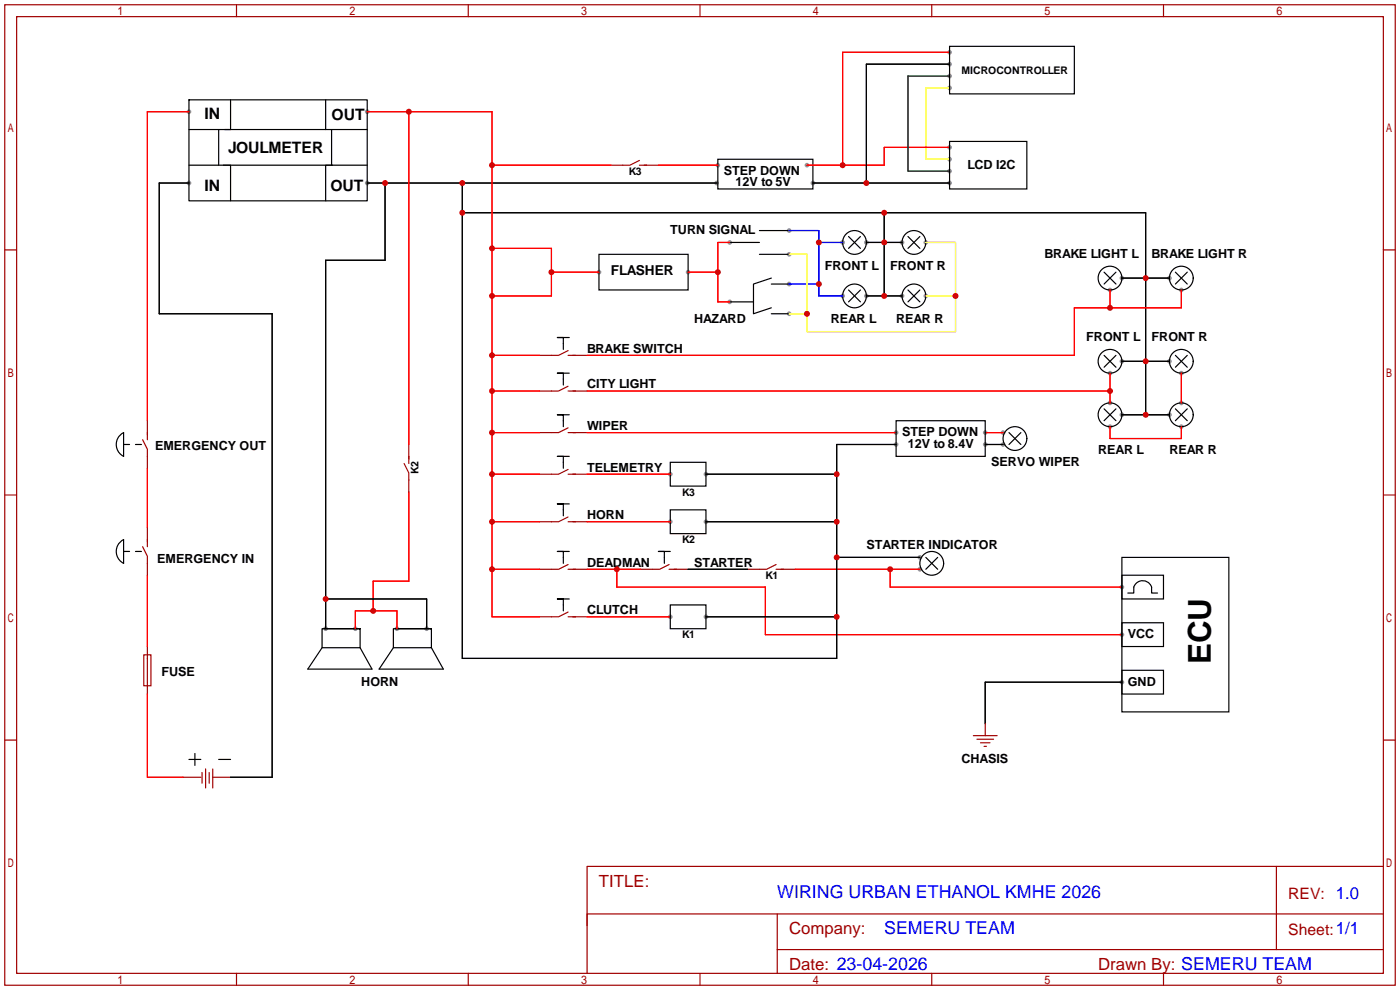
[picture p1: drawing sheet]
<svg xmlns="http://www.w3.org/2000/svg" width="299mm" height="212mm" viewBox="0 0 299 212" stroke-linecap="round" stroke-linejoin="round" font-family="sans-serif">
<g fill="#999">
<circle cx="40.4" cy="23.9" r=".51"/>
<circle cx="40.4" cy="39.1" r=".51"/>
<circle cx="202.9" cy="18.8" r=".51"/>
<circle cx="202.9" cy="34" r=".51"/>
<circle cx="210.6" cy="92.5" r=".51"/>
<circle cx="214.4" cy="92.5" r=".51"/>
<circle cx="210.6" cy="95" r=".51"/>
<circle cx="214.4" cy="95" r=".51"/>
<circle cx="191.5" cy="92.5" r=".51"/>
<circle cx="239.8" cy="135.6" r=".51"/>
<circle cx="196.6" cy="121.7" r=".51"/>
<circle cx="239.8" cy="125.5" r=".51"/>
<circle cx="239.8" cy="145.8" r=".51"/>
<circle cx="75.9" cy="134.4" r=".51"/>
<circle cx="84.8" cy="134.4" r=".51"/>
<circle cx="143.3" cy="131.8" r=".51"/>
<circle cx="150.9" cy="131.8" r=".51"/>
<circle cx="196.6" cy="119.1" r=".51"/>
<circle cx="150.9" cy="111.5" r=".51"/>
<circle cx="150.9" cy="101.3" r=".51"/>
<circle cx="191.5" cy="95" r=".51"/>
<circle cx="91.2" cy="134.4" r=".51"/>
<circle cx="69.6" cy="134.4" r=".51"/>
<circle cx="78.5" cy="39.1" r=".51"/>
<circle cx="153.2" cy="39.1" r=".51"/>
<circle cx="249.9" cy="59.4" r=".51"/>
<circle cx="249.9" cy="77.2" r=".51"/>
<circle cx="239.8" cy="88.6" r=".51"/>
<circle cx="249.9" cy="88.6" r=".51"/>
<circle cx="239.8" cy="77.2" r=".51"/>
<circle cx="239.8" cy="59.4" r=".51"/>
<circle cx="185.2" cy="51.8" r=".51"/>
<circle cx="185.2" cy="63.2" r=".51"/>
<circle cx="192.8" cy="63.2" r=".51"/>
<circle cx="192.8" cy="51.8" r=".51"/>
<circle cx="156" cy="64.5" r=".51"/>
<circle cx="147.1" cy="58.2" r=".51"/>
<circle cx="156" cy="51.8" r=".51"/>
<circle cx="168.7" cy="60.7" r=".51"/>
<circle cx="180.1" cy="51.8" r=".51"/>
<circle cx="168.7" cy="49.3" r=".51"/>
<circle cx="180.1" cy="63.2" r=".51"/>
<circle cx="168.7" cy="67.1" r=".51"/>
<circle cx="168.7" cy="54.4" r=".51"/>
<circle cx="197.9" cy="63.2" r=".51"/>
<circle cx="197.9" cy="51.8" r=".51"/>
<circle cx="237.2" cy="86.1" r=".51"/>
<circle cx="237.2" cy="79.8" r=".51"/>
<circle cx="252.5" cy="91.2" r=".51"/>
<circle cx="237.2" cy="91.2" r=".51"/>
<circle cx="252.5" cy="86.1" r=".51"/>
<circle cx="252.5" cy="79.8" r=".51"/>
<circle cx="237.2" cy="62" r=".51"/>
<circle cx="252.5" cy="62" r=".51"/>
<circle cx="128" cy="58.2" r=".51"/>
<circle cx="78.5" cy="23.9" r=".51"/>
<circle cx="143.3" cy="101.3" r=".51"/>
<circle cx="143.3" cy="111.5" r=".51"/>
<circle cx="153.4" cy="35.3" r=".51"/>
<circle cx="202.9" cy="11.2" r=".51"/>
<circle cx="172.5" cy="35.3" r=".51"/>
<circle cx="202.9" cy="31.5" r=".51"/>
<circle cx="173.7" cy="39.1" r=".51"/>
<circle cx="202.9" cy="39.1" r=".51"/>
<circle cx="202.9" cy="13.7" r=".51"/>
<circle cx="202.9" cy="36.6" r=".51"/>
<circle cx="202.9" cy="16.3" r=".51"/>
</g>
<g fill="none" stroke="#a10000" stroke-width=".25">
<path d="M1 1h297.2v209.6h-297.2zM3.6 3.6h292.1v204.4h-292.1zM50.5 1v2.6M100.1 1v2.6M149.6 1v2.6M199.1 1v2.6M248.7 1v2.6M136.7 34.3l-2.1 1h-4M136.7 35.3h4M1 53.4h2.6M295.7 53.4h2.5M121.4 74.9l-2 1h-4.1"/>
<path d="M121.4 75.9h4.1M30.5 94l1 2v4.1M31.5 89.9v4.1M86.4 99.1l1 2v4.1M87.4 95v4.1M121.4 82.5l-2 1.1h-4.1M121.4 91.4l-2 1.1h-4.1M121.4 83.6h4.1M121.4 92.5h4.1M1 105.8h2.6M30.5 116.8l1 2.1v4M31.5 112.8v4"/>
<path d="M121.4 100.3l-2 1h-4.1M121.4 110.5l-2 1h-4.1M121.4 101.3h4.1M121.4 111.5h4.1M295.7 105.8h2.5M30.7 140h1.6v6.6h-1.6zM31.5 138.2v10.1M121.4 120.6l-2 1.1h-4.1M121.4 130.8l-2 1h-4.1M121.4 121.7h4.1M121.4 131.8h4.1M143 120.6l-2 1.1h-4.1"/>
<path d="M143 121.7h4.1M165.9 120.6l-2.1 1.1h-4M165.9 121.7h4M1 158.2h2.6M208 157.2h5.1M208.8 158h3.5M209.5 158.8h2.1M210.3 159.5h.5M210.6 154.7v2.5M295.7 158.2h2.5M39.1 166.1h3.8M43.2 165.1v2.3"/>
<path d="M43.9 164.3v4.1M44.7 165.1v2.3M45.5 164.3v4.1M45.5 166.1h3.8M166.1 195.3v12.7M272.8 185.2v17.7M295.7 195.3h-170.2v12.7M295.7 185.2h-170.2v12.7M50.5 208v2.6M100.1 208v2.6M149.6 208v2.6M166.1 202.9h129.6"/>
<path d="M199.1 208v2.6M248.7 208v2.6"/>
</g>
<g fill="none" stroke="#f00" stroke-width=".25">
<path d="M202.9 11.2h-22.8v24.1M40.4 23.9h-8.9v66M78.5 23.9h26.7v107.9h10.1M87.4 23.9v71.1M105.2 35.3h25.4M140.7 35.3h12.7M202.9 31.5h-13.9v3.8h-16.5M105.2 53.1h12.7v10.1h-12.7M117.9 58.2h10.1M147.1 58.2h6.3M156 51.8h-2.6v12.7h2.6M105.2 75.9h10.1"/>
<path d="M237.2 62v3.8M237.2 79.8v6.3M252.5 62v3.8h-22.9v10.1h-104.1M252.5 79.8v6.3M105.2 92.5h10.1M105.2 83.6h10.1M125.5 92.5h66M125.5 83.6h111.7M210.6 92.5h3.8M237.2 91.2v2.5h15.3v-2.5M31.5 100.1v12.7M87.4 105.2v19h-7.6v6.4"/>
<path d="M105.2 101.3h10.1M105.2 111.5h10.1M125.5 101.3h17.8M125.5 111.5h17.8M31.5 122.9v15.3M75.9 134.4v-3.8h8.9v3.8M105.2 121.7h10.1M125.5 121.7h11.4M125.5 131.8h17.8M131.8 121.7v3.8h31.8v10.1h76.2M169.9 121.7h26.7M190.2 121.7v3.8h49.6"/>
<path d="M31.5 148.3v17.8h7.6"/>
</g>
<g fill="none" stroke="#000" stroke-width=".25">
<path d="M202.9 9.9h26.7v10.2h-26.7zM202.9 13.7h-17.7v25.4M40.4 21.3h38.1v21.6h-38.1zM40.4 35.3h8.9v7.6M40.4 39.1h-6.4v28h24.2v99h-8.9M46.7 27.7v7.6M47.8 35.3h23.3M48 27.7h21.6M49.3 21.3v6.4h-8.9M69.6 21.3v6.4h8.9M70.9 27.7v7.6M78.5 35.3h-8.9v7.6"/>
<path d="M78.5 39.1h74.7M82.3 39.1v16.5h-12.7v78.8M98.8 39.1v101.6h80v-45.7h12.7M153.4 34h20.3v6.4h-20.3zM173.7 39.1h29.2M202.9 30.2h16.6v10.2h-16.6zM98.8 45.5h146.1v43.1M128 54.4h19.1v7.6h-19.1zM156 51.8h6.3M162.3 49.3h6.4M162.3 54.4h6.4M164.8 59.4l-3.8 1.3v3.8"/>
<path d="M181.4 50.5l2.5 2.6M183.9 50.5l-2.5 2.6M185.2 51.8h7.6M189 45.5v17.7M194.1 50.5l2.5 2.6M196.6 50.5l-2.5 2.6M236 58.2l2.5 2.5M238.5 58.2l-2.5 2.5M239.8 59.4h10.1M251.2 58.2l2.5 2.5M253.7 58.2l-2.5 2.5M121.7 79.8h-2.6h1.3v2.5"/>
<path d="M121.7 72.1h-2.6h1.3v2.6M156 64.5h5M161 64.5v2.6l3.8-1.3M164.8 67.1h3.9M164.8 60.7h3.9M181.4 62l2.5 2.5M183.9 62l-2.5 2.5M185.2 63.2h7.6M194.1 62l2.5 2.5M196.6 62l-2.5 2.5M236 75.9l2.5 2.6M238.5 75.9l-2.5 2.6"/>
<path d="M239.8 77.2h10.1M251.2 75.9l2.5 2.6M253.7 75.9l-2.5 2.6M25.6 93.1l.8-.6v5a2.84 2.84 0 0 1-.8-4.4zM26.4 95h1.3M29 95h1.2M121.7 97.5h-2.6h1.3v2.6M121.7 88.6h-2.6h1.3v2.6M143.3 98.8h7.6v5.1h-7.6zM191.5 89.9h19.1v7.6h-19.1zM210.6 95h3.8M215.6 92.5l2.6 2.5"/>
<path d="M218.2 92.5l-2.6 2.5M236 87.4l2.5 2.5M238.5 87.4l-2.5 2.5M239.8 88.6h10.1M251.2 87.4l2.5 2.5M253.7 87.4l-2.5 2.5M25.8 115.7l.6-.4v5.1a2.84 2.84 0 0 1-.6-4.7zM26.4 117.9h1.3M29 117.9h1.2M121.7 107.7h-2.6h1.3v2.5M121.7 117.9h-2.6h1.3v2.5M143.3 109h7.6v5h-7.6z"/>
<path d="M143.3 117.9h-2.6h1.3v2.5M150.9 111.5h27.9M150.9 101.3h27.9M178.8 119.1h17.8M197.9 119.1l2.5 2.6M200.4 119.1l-2.5 2.6M239.8 119.1h22.8v33h-22.8zM68.8 138.4l-3 4.6h13.7l-2.5-4.6M69.3 134.4h7.7v4h-8.2v-4h8.2M69.6 128h21.6v6.4M84.1 138.4l-3.1 4.6h13.7l-2.5-4.6M84.6 134.4h7.6v4h-8.1v-4h8.1"/>
<path d="M121.7 128h-2.6h1.3v2.6M143.3 129.3h7.6v5.1h-7.6zM147.1 121.7h12.7M150.9 131.8h27.9M239.8 122.9h8.9v5.1h-8.9zM239.8 133.1h8.9v5.1h-8.9zM241 126.7h1.3v-1.2a2.01 2.01 0 0 1 1.9-1.4 2.01 2.01 0 0 1 1.9 1.4v1.2h1.3M239.8 143.3h8.9v5h-8.9zM239.8 145.8h-29.2v8.9M40.4 162.3h2.5M41.7 161v2.6M46.7 162.3h2.6"/>
<circle cx="182.6" cy="51.8" r="2.54"/>
<circle cx="195.3" cy="51.8" r="2.54"/>
<circle cx="237.2" cy="59.4" r="2.54"/>
<circle cx="252.5" cy="59.4" r="2.54"/>
<circle cx="182.6" cy="63.2" r="2.54"/>
<circle cx="195.3" cy="63.2" r="2.54"/>
<circle cx="237.2" cy="77.2" r="2.54"/>
<circle cx="252.5" cy="77.2" r="2.54"/>
<circle cx="216.9" cy="93.7" r="2.54"/>
<circle cx="237.2" cy="88.6" r="2.54"/>
<circle cx="252.5" cy="88.6" r="2.54"/>
<circle cx="199.1" cy="120.4" r="2.54"/>
</g>
<path d="M202.9 18.8h-5v15.2h5M197.9 51.8h6.3v19.1h-31.7v-16.5h-3.8M168.7 67.1h3.8M197.9 63.2h6.3" fill="none" stroke="#ff0" stroke-width=".25"/>
<path d="M168.7 49.3h6.3v13.9h5.1M175 51.8h5.1M168.7 60.7h6.3" fill="none" stroke="#00f" stroke-width=".25"/>
<path d="M202.9 16.3h-8.8v20.3h8.8" fill="none" stroke="#008700" stroke-width=".25"/>
<g fill="#c00">
<circle cx="131.8" cy="121.7" r=".63"/>
<circle cx="190.2" cy="121.7" r=".63"/>
<circle cx="79.8" cy="130.6" r=".63"/>
<circle cx="178.8" cy="131.8" r=".63"/>
<circle cx="178.8" cy="119.1" r=".63"/>
<circle cx="178.8" cy="111.5" r=".63"/>
<circle cx="178.8" cy="101.3" r=".63"/>
<circle cx="98.8" cy="45.5" r=".63"/>
<circle cx="98.8" cy="39.1" r=".63"/>
<circle cx="82.3" cy="39.1" r=".63"/>
<circle cx="69.6" cy="128" r=".63"/>
<circle cx="189" cy="45.5" r=".63"/>
<circle cx="244.9" cy="59.4" r=".63"/>
<circle cx="244.9" cy="77.2" r=".63"/>
<circle cx="244.9" cy="88.6" r=".63"/>
<circle cx="189" cy="51.8" r=".63"/>
<circle cx="189" cy="63.2" r=".63"/>
<circle cx="153.4" cy="58.2" r=".63"/>
<circle cx="175" cy="60.7" r=".63"/>
<circle cx="175" cy="51.8" r=".63"/>
<circle cx="172.5" cy="67.1" r=".63"/>
<circle cx="204.2" cy="63.2" r=".63"/>
<circle cx="237.2" cy="83.6" r=".63"/>
<circle cx="237.2" cy="65.8" r=".63"/>
<circle cx="105.2" cy="35.3" r=".63"/>
<circle cx="105.2" cy="53.1" r=".63"/>
<circle cx="117.9" cy="58.2" r=".63"/>
<circle cx="105.2" cy="63.2" r=".63"/>
<circle cx="105.2" cy="75.9" r=".63"/>
<circle cx="105.2" cy="83.6" r=".63"/>
<circle cx="105.2" cy="92.5" r=".63"/>
<circle cx="105.2" cy="101.3" r=".63"/>
<circle cx="105.2" cy="111.5" r=".63"/>
<circle cx="105.2" cy="121.7" r=".63"/>
<circle cx="87.4" cy="23.9" r=".63"/>
<circle cx="180.1" cy="35.3" r=".63"/>
<circle cx="185.2" cy="39.1" r=".63"/>
</g>
<text font-size="6.7" x="258.8" y="142" transform="rotate(-90 258.8 142)">ECU</text>
<g font-size="3.8" fill="#00f">
<text x="166.1" y="192">WIRING URBAN ETHANOL KMHE 2026</text>
<text x="189" y="199.6">SEMERU TEAM</text>
</g>
<g font-size="3.6" fill="#a00000">
<text x="128" y="189.5">TITLE:</text>
<text x="168.7" y="199.7">Company:</text>
<text x="168.7" y="207.3">Date: 23-04-2026</text>
<text x="234.7" y="207.3">Drawn By: SEMERU TEAM</text>
</g>
<g font-size="3.4">
<text x="43.7" y="25.5">IN</text>
<text x="70.9" y="25.7">OUT</text>
<text x="48.8" y="32.6">JOULMETER</text>
<text x="43.7" y="40.7">IN</text>
<text x="70.6" y="40.7">OUT</text>
</g>
<g font-size="3.4" fill="#a00000">
<text x="275.3" y="192.1">REV: 1.0</text>
<text x="275.3" y="199.7">Sheet:1/1</text>
</g>
<text font-size="2.9" x="130.6" y="58.9">FLASHER</text>
<g font-size="2.7">
<text x="154.7" y="37.3">STEP DOWN</text>
<text x="157.2" y="39.8">12V to 5V</text>
<text x="206.8" y="36">LCD I2C</text>
<text x="143.3" y="50">TURN SIGNAL</text>
<text x="176.3" y="57.6">FRONT L</text>
<text x="190.2" y="57.6">FRONT R</text>
<text x="223.3" y="55.1">BRAKE LIGHT L</text>
<text x="246.1" y="55.1">BRAKE LIGHT R</text>
<text x="148.3" y="69.1">HAZARD</text>
<text x="177.5" y="69.1">REAR L</text>
<text x="191.5" y="69.1">REAR R</text>
<text x="125.5" y="75.4">BRAKE SWITCH</text>
<text x="232.2" y="72.9">FRONT L</text>
<text x="246.1" y="72.9">FRONT R</text>
<text x="125.5" y="83">CITY LIGHT</text>
<text x="125.5" y="91.9">WIPER</text>
<text x="192.8" y="93.2">STEP DOWN</text>
<text x="194.1" y="95.7">12V to 8.4V</text>
<text x="33.1" y="96.2">EMERGENCY OUT</text>
<text x="125.5" y="100.8">TELEMETRY</text>
<text x="211.8" y="99.5">SERVO WIPER</text>
<text x="234.7" y="97">REAR L</text>
<text x="249.9" y="97">REAR R</text>
<text x="125.5" y="111">HORN</text>
<text x="185.2" y="117.3">STARTER INDICATOR</text>
<text x="33.6" y="120.4">EMERGENCY IN</text>
<text x="125.5" y="121.1">DEADMAN</text>
<text x="148.3" y="121.1">STARTER</text>
<text x="125.5" y="131.3">CLUTCH</text>
<text x="241" y="136.4">VCC</text>
<text x="34.5" y="144.5">FUSE</text>
<text x="77.2" y="146.5">HORN</text>
<text x="241" y="146.5">GND</text>
<text x="205.5" y="163">CHASIS</text>
</g>
<g font-size="2.2">
<text x="205.5" y="15.8">MICROCONTROLLER</text>
<text x="134.4" y="37.4">K3</text>
<text x="89.5" y="101.3" transform="rotate(-90 89.5 101.3)">K2</text>
<text x="145.8" y="106">K3</text>
<text x="145.8" y="116.1">K2</text>
<text x="163.6" y="123.8">K1</text>
<text x="145.8" y="136.5">K1</text>
</g>
</svg>
